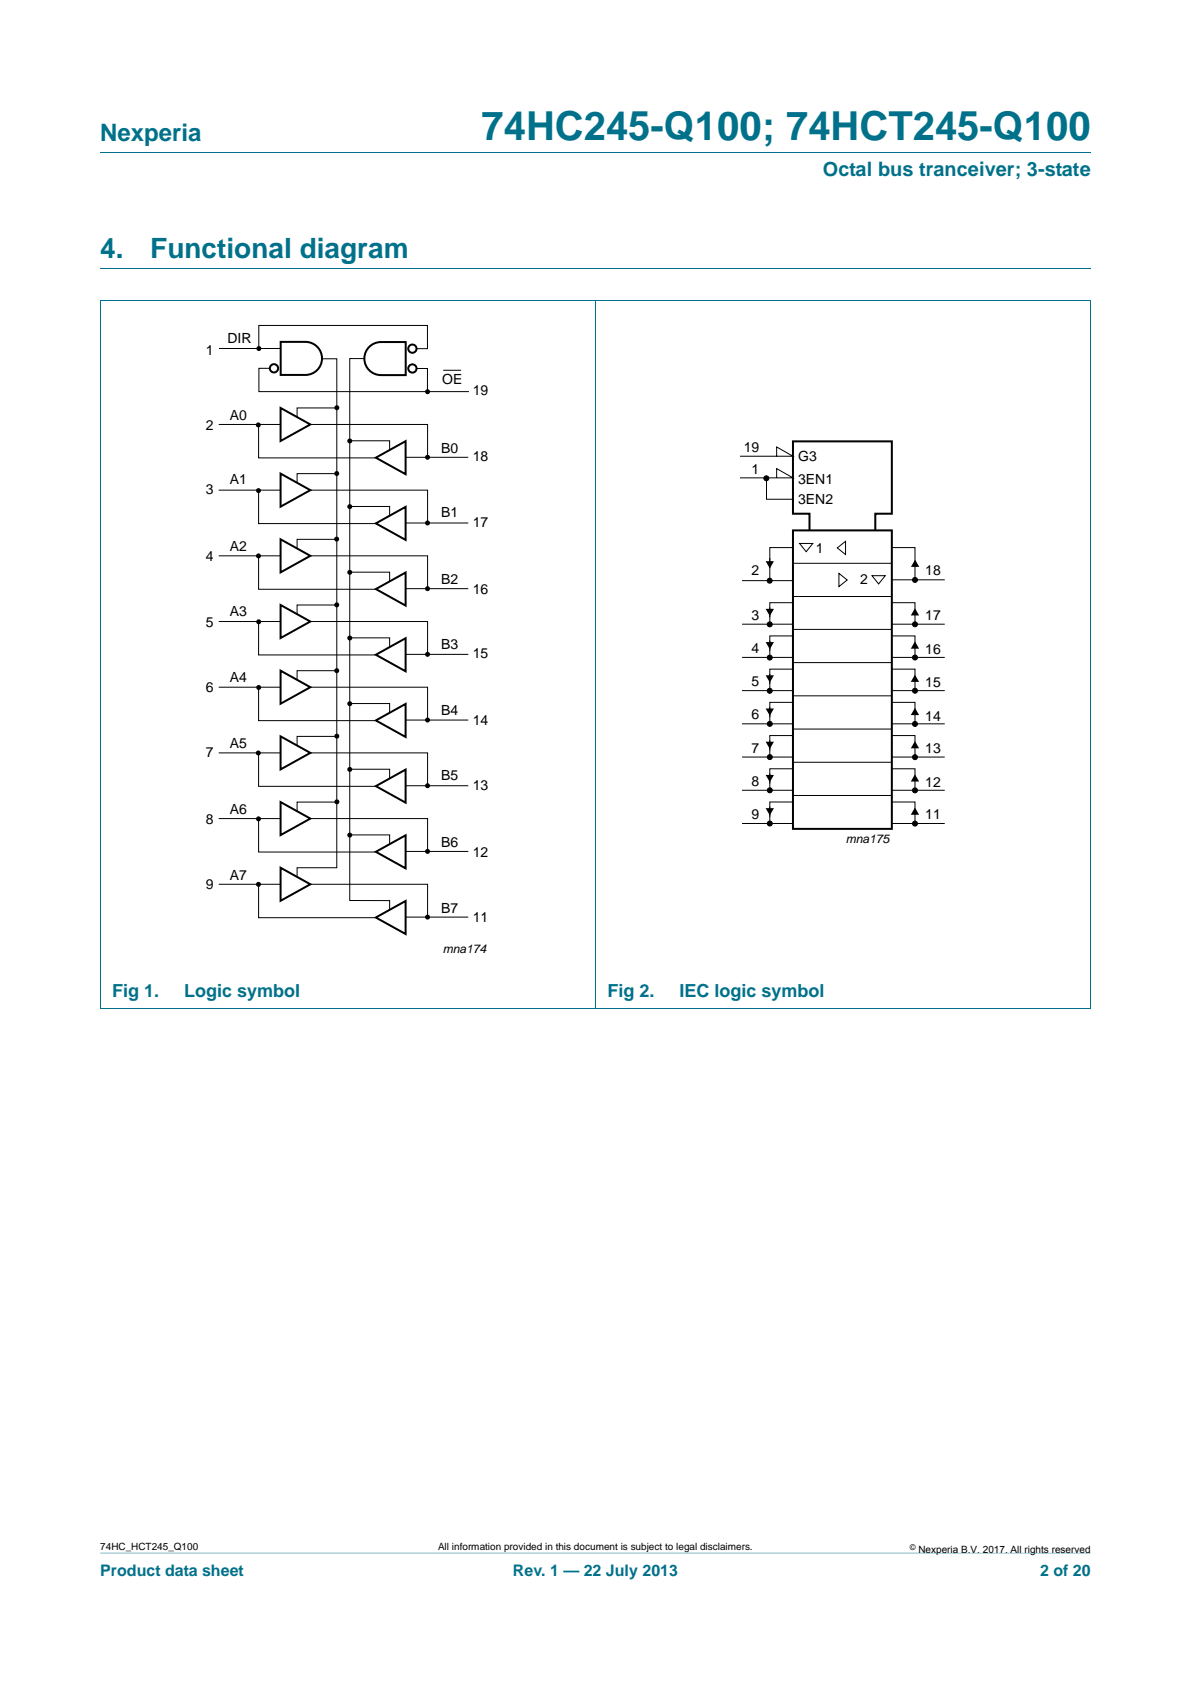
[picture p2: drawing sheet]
<svg xmlns="http://www.w3.org/2000/svg" width="210mm" height="297mm" viewBox="0 0 210 297" stroke-linecap="round" stroke-linejoin="round" font-family="sans-serif">
<path d="M17.7 273.9l174.6 .1z" fill="#00718a"/>
<path d="M17.7 27h174.6M17.6 53.1h174.7M17.7 47.4h174.6M17.7 53.1v124.8M105 53v125M192.3 53.1v124.8M17.6 178h174.7" fill="none" stroke="#00718a" stroke-width=".18"/>
<g fill="none" stroke="#000" stroke-width=".35">
<path d="M49.5 72l5.2 2.9-5.2 2.9zM49.5 60.3h4.4a2.92 2.92 0 0 1 2.9 2.9 2.92 2.92 0 0 1-2.9 2.9h-4.4zM65.3 61l1.2-.6 .7-.1h4.3v5.9h-4.3a2.92 2.92 0 0 1-2.8-2 2.92 2.92 0 0 1 .9-3.2zM49.5 83.5l5.2 3-5.2 2.9zM49.5 95.1l5.2 2.9-5.2 3zM66.3 80.7l5.2-2.9v5.8zM66.3 92.3l5.2-2.9v5.8zM139.8 93.6h17.4v52.6h-17.4zM142.7 93.5v-2.9h-2.9v-12.7h17.4v12.7h-2.9v2.9M49.5 106.7l5.2 2.9-5.2 2.9zM49.5 118.3l5.2 2.9-5.2 2.9zM66.3 103.9l5.2-2.9v5.8z"/>
<path d="M66.3 115.5l5.2-2.9v5.8zM49.5 129.9l5.2 2.9-5.2 2.9zM66.3 127.1l5.2-2.9v5.8zM66.3 138.7l5.2-3v5.9zM49.5 141.5l5.2 2.9-5.2 2.9zM49.5 153.1l5.2 2.9-5.2 2.9zM66.3 150.3l5.2-3v5.9zM66.3 161.8l5.2-2.9v5.9z"/>
<circle cx="48.3" cy="65" r=".73"/>
<circle cx="72.7" cy="61.5" r=".73"/>
<circle cx="72.7" cy="65" r=".73"/>
</g>
<g fill="none" stroke="#000" stroke-width=".18">
<path d="M38.6 74.9h10.9M38.6 61.5h10.8M45.6 74.9v5.9h20.6M45.6 61.5v-4.1h29.8v4.1h-2M47.6 65h-2v4.1h37.1M54.7 74.9h20.7v5.9M56.8 63.3h2.6v89.8h-7v1.6M59.2 72h-6.8v1.6M61.7 77.8h7v1.5M64.3 63.3h-2.6v95.5l7 .1v1.5M73.4 65h2v4.1M78.1 65.3h3.2"/>
<path d="M38.6 86.5h10.9M38.6 98h10.9M45.6 86.5v5.9h20.6M45.6 98.1v5.8h20.6M54.7 86.5h20.7v5.9M54.7 98h20.7v5.9M59.2 83.5h-6.8v1.7M59.2 95.1h-6.8v1.6M61.7 89.3h7v1.6M71.5 80.7h11.1M71.5 92.2h11.1M130.5 80.5h9.3l-2.9-1.7v1.7"/>
<path d="M130.5 84.3h9.3l-2.9-1.6v1.6M135.1 84.4v3.7h4.7M135.7 98.4v1.8M139.8 99.4h17.4M139.8 96.6h-4.1v5.8M141 95.9h2.3l-1.2 1.4zM147.6 96.6l1.5-1.1v2.3zM157.2 96.6h4.1v5.7M38.6 109.6h10.9M45.6 109.7v5.8h20.6M54.7 109.6h20.7v5.9M59.2 106.7h-6.8v1.6"/>
<path d="M59.2 118.3h-6.8v1.6M61.7 100.9h7v1.6M61.7 112.5h7v1.6M71.5 103.8h11.1M71.5 115.4h11.1M130.8 110.1h9M130.8 116h9M130.8 102.4h9M135.7 107.1v1.8M135.7 113v1.8M135.7 118.8v1.8M139.8 111h17.4"/>
<path d="M139.8 105.2h17.4M139.8 116.9h17.4M139.8 106.3h-4.1v3.8M139.8 112.2h-4.1v3.8M139.8 118h-4.1v3.8M147.9 101.1l1.5 1.2-1.5 1.2zM153.7 101.5h2.4l-1.2 1.5zM157.2 106.3h4.1v3.8M157.2 112.2h4.1v3.8M157.2 118h4.1v3.8M157.2 110.1h9.4M157.2 116h9.4"/>
<path d="M157.2 102.3h9.4M38.6 121.2h10.9M38.6 132.8h10.9M45.6 121.3v5.8h20.6M45.6 132.8v5.9h20.6M54.7 121.2h20.7v5.9M54.7 132.8h20.7v5.9M59.2 129.9h-6.8v1.6M61.7 124.1h7v1.6M61.7 135.7h7v1.6M71.5 127h11.1M71.5 138.6h11.1"/>
<path d="M130.8 121.8h9M130.8 127.7h9M130.8 133.5h9M130.8 139.4h9M135.7 124.7v1.8M135.7 130.6v1.8M135.7 136.4v1.8M139.8 122.7h17.4M139.8 128.6h17.4M139.8 134.5h17.4M139.8 123.9h-4.1v3.8M139.8 129.7h-4.1v3.8"/>
<path d="M139.8 135.6h-4.1v3.8M157.2 123.9h4.1v3.8M157.2 129.7h4.1v3.8M157.2 135.6h4.1v3.8M157.2 121.8h9.4M157.2 127.7h9.4M157.2 133.5h9.4M157.2 139.4h9.4M38.6 144.4h10.9M38.6 156h10.9M45.6 144.4v5.9h20.6M45.6 156v5.9h20.6"/>
<path d="M54.7 144.4h20.7v5.9M54.7 156h20.7v5.9M59.2 141.5h-6.8v1.6M61.7 147.3h7v1.5M71.5 150.2h11.1M130.8 145.3h9M135.7 142.3v1.8M139.8 140.3h17.4M139.8 141.5h-4.1v3.8M157.2 141.5h4.1v3.8M157.2 145.3h9.4M71.5 161.8h11.1"/>
</g>
<g fill="#000">
<path d="M135 99h1.5l-.8 1.3zM161.3 98.7l.8 1.3h-1.5zM135 107.4h1.5l-.8 1.3zM135 113.3h1.5l-.8 1.2zM135 119.1h1.5l-.8 1.3zM161.3 107.3l.7 1.3h-1.4zM161.3 113.1l.7 1.3h-1.4zM135 125h1.5l-.8 1.2zM135 130.8h1.5l-.8 1.3zM135 136.7h1.5l-.8 1.3zM161.3 119l.7 1.3h-1.4zM161.3 124.9l.7 1.2h-1.4z"/>
<path d="M161.3 130.7l.7 1.3h-1.4zM161.3 136.6l.7 1.3h-1.4zM135 142.5h1.5l-.8 1.3zM161.3 142.4l.7 1.3h-1.4z"/>
<circle cx="45.5" cy="75" r=".44"/>
<circle cx="45.6" cy="61.5" r=".44"/>
<circle cx="59.4" cy="71.9" r=".44"/>
<circle cx="61.7" cy="77.8" r=".44"/>
<circle cx="75.4" cy="69.1" r=".44"/>
<circle cx="45.6" cy="86.5" r=".44"/>
<circle cx="45.6" cy="98.1" r=".44"/>
<circle cx="59.4" cy="95.1" r=".44"/>
<circle cx="59.4" cy="83.5" r=".44"/>
<circle cx="61.7" cy="89.4" r=".44"/>
<circle cx="75.4" cy="80.7" r=".44"/>
<circle cx="75.4" cy="92.2" r=".44"/>
<circle cx="45.6" cy="109.7" r=".44"/>
<circle cx="59.4" cy="118.3" r=".44"/>
<circle cx="59.4" cy="106.7" r=".44"/>
<circle cx="61.7" cy="112.5" r=".44"/>
<circle cx="61.7" cy="101" r=".44"/>
<circle cx="75.4" cy="115.4" r=".44"/>
<circle cx="75.4" cy="103.8" r=".44"/>
<circle cx="45.5" cy="132.8" r=".44"/>
<circle cx="45.6" cy="121.3" r=".44"/>
<circle cx="59.4" cy="129.9" r=".44"/>
<circle cx="61.7" cy="135.7" r=".44"/>
<circle cx="61.7" cy="124.1" r=".44"/>
<circle cx="75.4" cy="127" r=".44"/>
<circle cx="75.4" cy="138.6" r=".44"/>
<circle cx="45.6" cy="156" r=".44"/>
<circle cx="45.6" cy="144.4" r=".44"/>
<circle cx="59.4" cy="141.4" r=".44"/>
<circle cx="61.7" cy="147.3" r=".44"/>
<circle cx="75.4" cy="150.2" r=".44"/>
<circle cx="75.4" cy="161.8" r=".44"/>
</g>
<g fill="#000" stroke="#000" stroke-width=".18">
<circle cx="135.1" cy="84.4" r=".44"/>
<circle cx="135.7" cy="102.4" r=".44"/>
<circle cx="135.7" cy="116" r=".44"/>
<circle cx="135.7" cy="110.1" r=".44"/>
<circle cx="161.3" cy="110.1" r=".44"/>
<circle cx="161.3" cy="102.3" r=".44"/>
<circle cx="161.3" cy="116" r=".44"/>
<circle cx="135.7" cy="121.9" r=".44"/>
<circle cx="135.7" cy="133.5" r=".44"/>
<circle cx="135.7" cy="139.4" r=".44"/>
<circle cx="135.7" cy="127.7" r=".44"/>
<circle cx="161.3" cy="133.6" r=".44"/>
<circle cx="161.3" cy="127.7" r=".44"/>
<circle cx="161.3" cy="121.8" r=".44"/>
<circle cx="161.3" cy="139.4" r=".44"/>
<circle cx="135.7" cy="145.3" r=".44"/>
<circle cx="161.3" cy="145.3" r=".44"/>
</g>
<text font-size="7" fill="#00718a" x="84.9" y="24.6">74HC245-Q100; 74HCT245-Q100</text>
<g font-size="4.9" fill="#00718a">
<text x="17.7" y="45.4">4.</text>
<text x="26.5" y="45.4">Functional diagram</text>
</g>
<text font-size="4.2" fill="#00718a" x="17.7" y="24.9">Nexperia</text>
<text font-size="3.5" fill="#00718a" x="145.1" y="31.1">Octal bus tranceiver; 3-state</text>
<g font-size="3.2" fill="#00718a">
<text x="19.8" y="175.9">Fig 1.</text>
<text x="32.5" y="175.9">Logic symbol</text>
<text x="107.1" y="175.9">Fig 2.</text>
<text x="119.8" y="175.9">IEC logic symbol</text>
</g>
<g font-size="2.8" fill="#00718a">
<text x="17.7" y="277.9">Product data sheet</text>
<text x="90.4" y="277.9">Rev. 1 — 22 July 2013</text>
<text x="183.4" y="277.9">2 of 20</text>
</g>
<g font-size="2.5">
<text x="36.3" y="62.5">1</text>
<text x="40.1" y="60.5">DIR</text>
<text x="77.9" y="67.8">OE</text>
<text x="83.3" y="69.6">19</text>
<text x="36.3" y="75.8">2</text>
<text x="40.5" y="74.1">A0</text>
<text x="77.8" y="79.9">B0</text>
<text x="83.3" y="81.4">18</text>
<text x="131.1" y="79.8">19</text>
<text x="132.5" y="83.6">1</text>
<text x="140.7" y="81.3">G3</text>
<text x="36.3" y="87.1">3</text>
<text x="40.5" y="85.5">A1</text>
<text x="140.7" y="85.4">3EN1</text>
<text x="140.7" y="88.9">3EN2</text>
<text x="77.8" y="91.2">B1</text>
<text x="83.3" y="93">17</text>
<text x="36.3" y="98.9">4</text>
<text x="40.5" y="97.3">A2</text>
<text x="132.5" y="101.5">2</text>
<text x="143.8" y="97.5">1</text>
<text x="163.1" y="101.3">18</text>
<text x="77.8" y="102.9">B2</text>
<text x="83.3" y="104.7">16</text>
<text x="151.7" y="103.1">2</text>
<text x="36.3" y="110.7">5</text>
<text x="40.5" y="108.7">A3</text>
<text x="132.5" y="109.3">3</text>
<text x="163.1" y="109.3">17</text>
<text x="77.8" y="114.5">B3</text>
<text x="83.3" y="116.1">15</text>
<text x="132.5" y="115.2">4</text>
<text x="163.1" y="115.3">16</text>
<text x="36.3" y="122">6</text>
<text x="40.5" y="120.4">A4</text>
<text x="132.5" y="121">5</text>
<text x="163.1" y="121.2">15</text>
<text x="40.5" y="131.9">A5</text>
<text x="77.8" y="126.1">B4</text>
<text x="83.3" y="127.8">14</text>
<text x="132.5" y="126.9">6</text>
<text x="163.1" y="127.2">14</text>
<text x="36.3" y="133.6">7</text>
<text x="77.8" y="137.7">B5</text>
<text x="132.5" y="132.7">7</text>
<text x="163.1" y="132.9">13</text>
<text x="40.5" y="143.6">A6</text>
<text x="83.3" y="139.4">13</text>
<text x="132.5" y="138.6">8</text>
<text x="163.1" y="138.8">12</text>
<text x="36.3" y="145.3">8</text>
<text x="77.8" y="149.4">B6</text>
<text x="132.5" y="144.5">9</text>
<text x="163.1" y="144.5">11</text>
<text x="40.5" y="155.3">A7</text>
<text x="83.3" y="151.2">12</text>
<text x="36.3" y="156.9">9</text>
<text x="77.8" y="161.1">B7</text>
<text x="83.3" y="162.7">11</text>
</g>
<g font-size="2.1">
<text x="149.1" y="148.8">mna175</text>
<text x="78.1" y="168.2">mna174</text>
</g>
<g font-size="1.8">
<text x="17.7" y="273.3">74HC_HCT245_Q100</text>
<text x="77.2" y="273.3">All information provided in this document is subject to legal disclaimers.</text>
<text x="161.9" y="273.9">Nexperia B.V. 2017. All rights reserved</text>
</g>
<text font-size="1.4" x="160.4" y="273.4">©</text>
</svg>
